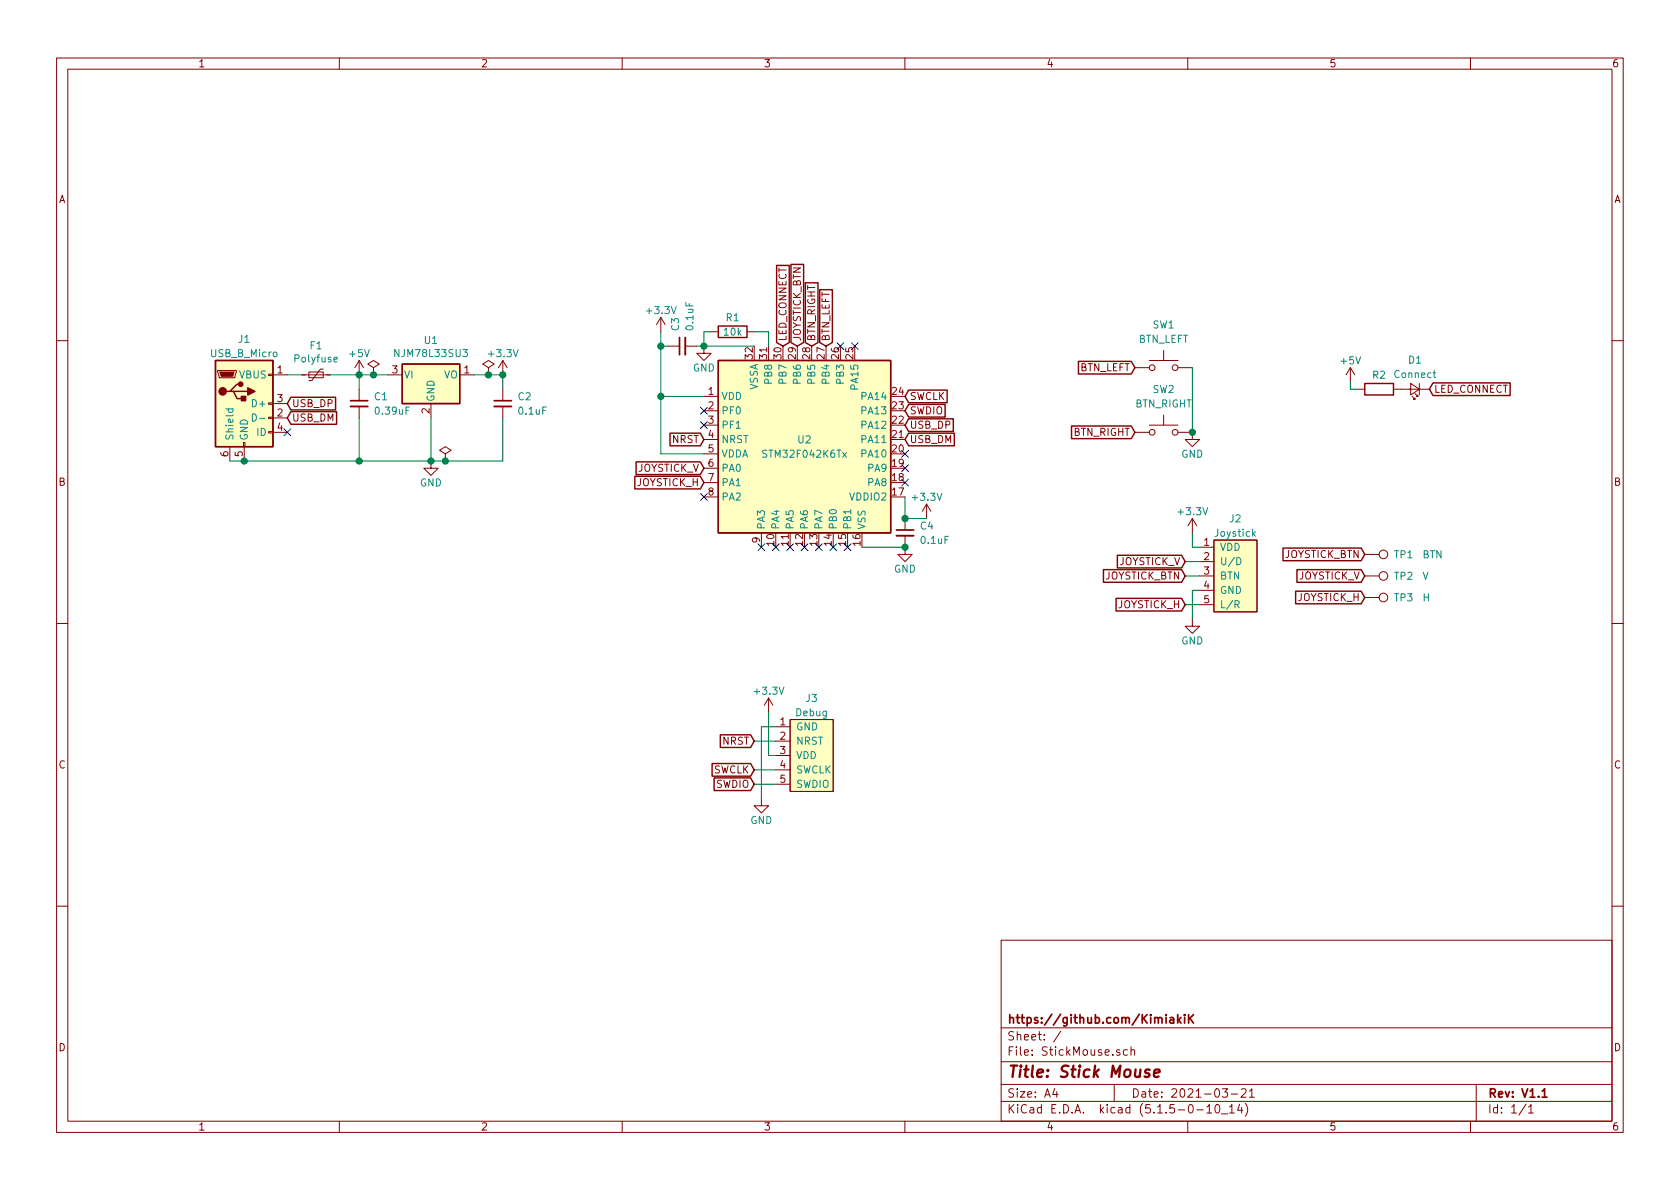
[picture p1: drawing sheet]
EESchema Schematic File Version 4
EELAYER 30 0
EELAYER END
$Descr A4 11693 8268
encoding utf-8
Sheet 1 1
Title "Stick Mouse"
Date "2021-03-21"
Rev "V1.1"
Comp "https://github.com/KimiakiK"
Comment1 ""
Comment2 ""
Comment3 ""
Comment4 ""
$EndDescr
$Comp
L StickMouse:STM32F042K6Tx U2
U 1 1
P 5600 3100
F 0 "U2" H 5600 3150 50  0000 C CNN
F 1 "STM32F042K6Tx" H 5600 3050 50  0000 C CNN
F 2 "StickMouse:LQFP-32_7x7mm_P0.8mm_FusionPCB" H 5600 2150 50  0001 C CNN
F 3 "http://www.st.com/st-web-ui/static/active/en/resource/technical/document/datasheet/DM00105814.pdf" H 5600 3100 50  0001 C CNN
	1    5600 3100
	1    0    0    -1  
$EndComp
$Comp
L StickMouse:Joystick J2
U 1 1
P 8600 4000
F 0 "J2" H 8600 4400 50  0000 C CNN
F 1 "Joystick" H 8600 4300 50  0000 C CNN
F 2 "StickMouse:JoyCon_Joystick" H 8550 3850 50  0001 C CNN
F 3 "" H 8550 3850 50  0001 C CNN
	1    8600 4000
	1    0    0    -1  
$EndComp
$Comp
L Switch:SW_Push SW1
U 1 1
P 8100 2550
F 0 "SW1" H 8100 2850 50  0000 C CNN
F 1 "BTN_LEFT" H 8100 2750 50  0000 C CNN
F 2 "StickMouse:Kailh_Mute_Switch" H 8100 2750 50  0001 C CNN
F 3 "~" H 8100 2750 50  0001 C CNN
	1    8100 2550
	1    0    0    -1  
$EndComp
$Comp
L Switch:SW_Push SW2
U 1 1
P 8100 3000
F 0 "SW2" H 8100 3300 50  0000 C CNN
F 1 "BTN_RIGHT" H 8100 3200 50  0000 C CNN
F 2 "StickMouse:Kailh_Mute_Switch" H 8100 3200 50  0001 C CNN
F 3 "~" H 8100 3200 50  0001 C CNN
	1    8100 3000
	1    0    0    -1  
$EndComp
$Comp
L Connector:USB_B_Micro J1
U 1 1
P 1700 2800
F 0 "J1" H 1700 3250 50  0000 C CNN
F 1 "USB_B_Micro" H 1700 3150 50  0000 C CNN
F 2 "StickMouse:ZX62-B-5PA" H 1850 2750 50  0001 C CNN
F 3 "~" H 1850 2750 50  0001 C CNN
	1    1700 2800
	1    0    0    -1  
$EndComp
$Comp
L MyLibrary:NJM78L33SU3 U1
U 1 1
P 3000 2600
F 0 "U1" H 3000 2842 50  0000 C CNN
F 1 "NJM78L33SU3" H 3000 2751 50  0000 C CNN
F 2 "Package_TO_SOT_SMD:SOT-89-3" H 3000 2825 50  0001 C CIN
F 3 "" H 3000 2550 50  0001 C CNN
	1    3000 2600
	1    0    0    -1  
$EndComp
$Comp
L Device:LED_Small D1
U 1 1
P 9850 2700
F 0 "D1" H 9850 2500 50  0000 C CNN
F 1 "Connect" H 9850 2600 50  0000 C CNN
F 2 "LED_SMD:LED_0603_1608Metric_Pad1.05x0.95mm_HandSolder" V 9850 2700 50  0001 C CNN
F 3 "~" V 9850 2700 50  0001 C CNN
	1    9850 2700
	-1   0    0    1   
$EndComp
$Comp
L Device:C_Small C3
U 1 1
P 4750 2400
F 0 "C3" H 4850 2450 50  0000 L CNN
F 1 "0.1uF" H 4850 2350 50  0000 L CNN
F 2 "Capacitor_SMD:C_0603_1608Metric_Pad1.05x0.95mm_HandSolder" H 4750 2400 50  0001 C CNN
F 3 "~" H 4750 2400 50  0001 C CNN
	1    4750 2400
	0    -1   -1   0   
$EndComp
$Comp
L Device:R R1
U 1 1
P 5100 2300
F 0 "R1" V 5000 2300 50  0000 C CNN
F 1 "10k" V 5100 2300 50  0000 C CNN
F 2 "Resistor_SMD:R_0603_1608Metric_Pad1.05x0.95mm_HandSolder" V 5030 2300 50  0001 C CNN
F 3 "~" H 5100 2300 50  0001 C CNN
	1    5100 2300
	0    1    1    0   
$EndComp
$Comp
L power:GND #PWR05
U 1 1
P 4900 2400
F 0 "#PWR05" H 4900 2150 50  0001 C CNN
F 1 "GND" H 4900 2250 50  0000 C CNN
F 2 "" H 4900 2400 50  0001 C CNN
F 3 "" H 4900 2400 50  0001 C CNN
	1    4900 2400
	1    0    0    -1  
$EndComp
$Comp
L power:+3.3V #PWR04
U 1 1
P 4600 2300
F 0 "#PWR04" H 4600 2150 50  0001 C CNN
F 1 "+3.3V" H 4600 2450 50  0000 C CNN
F 2 "" H 4600 2300 50  0001 C CNN
F 3 "" H 4600 2300 50  0001 C CNN
	1    4600 2300
	1    0    0    -1  
$EndComp
Wire Wire Line
	5250 2400 4900 2400
Wire Wire Line
	4900 2400 4900 2300
Wire Wire Line
	4900 2300 4950 2300
Connection ~ 4900 2400
Wire Wire Line
	5250 2300 5350 2300
Wire Wire Line
	5350 2300 5350 2400
$Comp
L power:+5V #PWR01
U 1 1
P 2500 2600
F 0 "#PWR01" H 2500 2450 50  0001 C CNN
F 1 "+5V" H 2500 2750 50  0000 C CNN
F 2 "" H 2500 2600 50  0001 C CNN
F 3 "" H 2500 2600 50  0001 C CNN
	1    2500 2600
	1    0    0    -1  
$EndComp
Wire Wire Line
	4900 2400 4850 2400
Wire Wire Line
	4650 2400 4600 2400
Wire Wire Line
	4600 2400 4600 2300
Wire Wire Line
	4900 2750 4600 2750
Wire Wire Line
	4600 2750 4600 2400
Connection ~ 4600 2400
Text GLabel 4900 3050 0    50   Input ~ 0
NRST
Wire Wire Line
	4900 3150 4600 3150
Wire Wire Line
	4600 3150 4600 2750
Connection ~ 4600 2750
$Comp
L power:+3.3V #PWR07
U 1 1
P 6450 3600
F 0 "#PWR07" H 6450 3450 50  0001 C CNN
F 1 "+3.3V" H 6450 3750 50  0000 C CNN
F 2 "" H 6450 3600 50  0001 C CNN
F 3 "" H 6450 3600 50  0001 C CNN
	1    6450 3600
	1    0    0    -1  
$EndComp
$Comp
L Device:C_Small C4
U 1 1
P 6300 3700
F 0 "C4" H 6400 3750 50  0000 L CNN
F 1 "0.1uF" H 6400 3650 50  0000 L CNN
F 2 "Capacitor_SMD:C_0603_1608Metric_Pad1.05x0.95mm_HandSolder" H 6300 3700 50  0001 C CNN
F 3 "~" H 6300 3700 50  0001 C CNN
	1    6300 3700
	1    0    0    -1  
$EndComp
Wire Wire Line
	6300 3450 6300 3600
Wire Wire Line
	6300 3600 6450 3600
Connection ~ 6300 3600
Wire Wire Line
	6300 3800 6000 3800
$Comp
L power:GND #PWR06
U 1 1
P 6300 3800
F 0 "#PWR06" H 6300 3550 50  0001 C CNN
F 1 "GND" H 6300 3650 50  0000 C CNN
F 2 "" H 6300 3800 50  0001 C CNN
F 3 "" H 6300 3800 50  0001 C CNN
	1    6300 3800
	1    0    0    -1  
$EndComp
Connection ~ 6300 3800
NoConn ~ 2000 3000
Text GLabel 6300 2950 2    50   Input ~ 0
USB_DP
Text GLabel 6300 3050 2    50   Input ~ 0
USB_DM
Text GLabel 2000 2900 2    50   Input ~ 0
USB_DM
Text GLabel 2000 2800 2    50   Input ~ 0
USB_DP
Wire Wire Line
	1600 3200 1700 3200
$Comp
L Device:Polyfuse_Small F1
U 1 1
P 2200 2600
F 0 "F1" V 1995 2600 50  0000 C CNN
F 1 "Polyfuse" V 2086 2600 50  0000 C CNN
F 2 "Fuse:Fuse_1206_3216Metric_Pad1.42x1.75mm_HandSolder" H 2250 2400 50  0001 L CNN
F 3 "~" H 2200 2600 50  0001 C CNN
	1    2200 2600
	0    1    1    0   
$EndComp
$Comp
L power:+3.3V #PWR03
U 1 1
P 3500 2600
F 0 "#PWR03" H 3500 2450 50  0001 C CNN
F 1 "+3.3V" H 3500 2750 50  0000 C CNN
F 2 "" H 3500 2600 50  0001 C CNN
F 3 "" H 3500 2600 50  0001 C CNN
	1    3500 2600
	1    0    0    -1  
$EndComp
Wire Wire Line
	1700 3200 2500 3200
Wire Wire Line
	3000 3200 3000 2900
Connection ~ 1700 3200
Connection ~ 2500 2600
Wire Wire Line
	2500 2600 2300 2600
Wire Wire Line
	2500 2600 2600 2600
Wire Wire Line
	2100 2600 2000 2600
Wire Wire Line
	3300 2600 3400 2600
$Comp
L Device:C_Small C2
U 1 1
P 3500 2800
F 0 "C2" H 3600 2850 50  0000 L CNN
F 1 "0.1uF" H 3600 2750 50  0000 L CNN
F 2 "Capacitor_SMD:C_0603_1608Metric_Pad1.05x0.95mm_HandSolder" H 3500 2800 50  0001 C CNN
F 3 "~" H 3500 2800 50  0001 C CNN
	1    3500 2800
	1    0    0    -1  
$EndComp
$Comp
L Device:C_Small C1
U 1 1
P 2500 2800
F 0 "C1" H 2600 2850 50  0000 L CNN
F 1 "0.39uF" H 2600 2750 50  0000 L CNN
F 2 "Capacitor_SMD:C_0603_1608Metric_Pad1.05x0.95mm_HandSolder" H 2500 2800 50  0001 C CNN
F 3 "~" H 2500 2800 50  0001 C CNN
	1    2500 2800
	1    0    0    -1  
$EndComp
Wire Wire Line
	2500 2600 2500 2700
Wire Wire Line
	3500 2600 3500 2700
Connection ~ 3500 2600
Wire Wire Line
	2500 2900 2500 3200
Connection ~ 2500 3200
Wire Wire Line
	2500 3200 3000 3200
Wire Wire Line
	3500 2900 3500 3200
Wire Wire Line
	3500 3200 3100 3200
Connection ~ 3000 3200
$Comp
L power:GND #PWR02
U 1 1
P 3000 3200
F 0 "#PWR02" H 3000 2950 50  0001 C CNN
F 1 "GND" H 3000 3050 50  0000 C CNN
F 2 "" H 3000 3200 50  0001 C CNN
F 3 "" H 3000 3200 50  0001 C CNN
	1    3000 3200
	1    0    0    -1  
$EndComp
$Comp
L power:PWR_FLAG #FLG01
U 1 1
P 2600 2600
F 0 "#FLG01" H 2600 2675 50  0001 C CNN
F 1 "PWR_FLAG" H 2600 2773 50  0001 C CNN
F 2 "" H 2600 2600 50  0001 C CNN
F 3 "~" H 2600 2600 50  0001 C CNN
	1    2600 2600
	1    0    0    -1  
$EndComp
Connection ~ 2600 2600
Wire Wire Line
	2600 2600 2700 2600
$Comp
L power:PWR_FLAG #FLG03
U 1 1
P 3400 2600
F 0 "#FLG03" H 3400 2675 50  0001 C CNN
F 1 "PWR_FLAG" H 3400 2773 50  0001 C CNN
F 2 "" H 3400 2600 50  0001 C CNN
F 3 "~" H 3400 2600 50  0001 C CNN
	1    3400 2600
	1    0    0    -1  
$EndComp
Connection ~ 3400 2600
Wire Wire Line
	3400 2600 3500 2600
$Comp
L power:PWR_FLAG #FLG02
U 1 1
P 3100 3200
F 0 "#FLG02" H 3100 3275 50  0001 C CNN
F 1 "PWR_FLAG" H 3100 3373 50  0001 C CNN
F 2 "" H 3100 3200 50  0001 C CNN
F 3 "~" H 3100 3200 50  0001 C CNN
	1    3100 3200
	1    0    0    -1  
$EndComp
Connection ~ 3100 3200
Wire Wire Line
	3100 3200 3000 3200
Text GLabel 6300 2750 2    50   Input ~ 0
SWCLK
Text GLabel 6300 2850 2    50   Input ~ 0
SWDIO
Text GLabel 8250 3900 0    50   Input ~ 0
JOYSTICK_V
Text GLabel 8250 4000 0    50   Input ~ 0
JOYSTICK_BTN
Text GLabel 8250 4200 0    50   Input ~ 0
JOYSTICK_H
$Comp
L power:GND #PWR012
U 1 1
P 8300 4300
F 0 "#PWR012" H 8300 4050 50  0001 C CNN
F 1 "GND" H 8300 4150 50  0000 C CNN
F 2 "" H 8300 4300 50  0001 C CNN
F 3 "" H 8300 4300 50  0001 C CNN
	1    8300 4300
	1    0    0    -1  
$EndComp
$Comp
L power:+3.3V #PWR011
U 1 1
P 8300 3700
F 0 "#PWR011" H 8300 3550 50  0001 C CNN
F 1 "+3.3V" H 8300 3850 50  0000 C CNN
F 2 "" H 8300 3700 50  0001 C CNN
F 3 "" H 8300 3700 50  0001 C CNN
	1    8300 3700
	1    0    0    -1  
$EndComp
Wire Wire Line
	8350 3800 8300 3800
Wire Wire Line
	8300 3800 8300 3700
Wire Wire Line
	8350 4100 8300 4100
Wire Wire Line
	8300 4100 8300 4300
Wire Wire Line
	8350 4200 8250 4200
Wire Wire Line
	8350 4000 8250 4000
Wire Wire Line
	8350 3900 8250 3900
Text GLabel 4900 3250 0    50   Input ~ 0
JOYSTICK_V
Text GLabel 4900 3350 0    50   Input ~ 0
JOYSTICK_H
$Comp
L power:GND #PWR09
U 1 1
P 8300 3000
F 0 "#PWR09" H 8300 2750 50  0001 C CNN
F 1 "GND" H 8300 2850 50  0000 C CNN
F 2 "" H 8300 3000 50  0001 C CNN
F 3 "" H 8300 3000 50  0001 C CNN
	1    8300 3000
	1    0    0    -1  
$EndComp
Text GLabel 7900 2550 0    50   Input ~ 0
BTN_LEFT
Text GLabel 7900 3000 0    50   Input ~ 0
BTN_RIGHT
Wire Wire Line
	8300 2550 8300 3000
Connection ~ 8300 3000
$Comp
L Device:R R2
U 1 1
P 9600 2700
F 0 "R2" V 9500 2700 50  0000 C CNN
F 1 "R" V 9600 2700 50  0001 C CNN
F 2 "Resistor_SMD:R_0603_1608Metric_Pad1.05x0.95mm_HandSolder" V 9530 2700 50  0001 C CNN
F 3 "~" H 9600 2700 50  0001 C CNN
	1    9600 2700
	0    1    1    0   
$EndComp
Text GLabel 5450 2400 1    50   Input ~ 0
LED_CONNECT
Text GLabel 5550 2400 1    50   Input ~ 0
JOYSTICK_BTN
Text GLabel 5650 2400 1    50   Input ~ 0
BTN_RIGHT
Text GLabel 5750 2400 1    50   Input ~ 0
BTN_LEFT
Text GLabel 9950 2700 2    50   Input ~ 0
LED_CONNECT
$Comp
L power:+5V #PWR08
U 1 1
P 9400 2650
F 0 "#PWR08" H 9400 2500 50  0001 C CNN
F 1 "+5V" H 9400 2800 50  0000 C CNN
F 2 "" H 9400 2650 50  0001 C CNN
F 3 "" H 9400 2650 50  0001 C CNN
	1    9400 2650
	1    0    0    -1  
$EndComp
Wire Wire Line
	9400 2650 9400 2700
Wire Wire Line
	9400 2700 9450 2700
$Comp
L StickMouse:STM32_Debug_5pin J3
U 1 1
P 5650 5250
F 0 "J3" H 5650 5650 50  0000 C CNN
F 1 "Debug" H 5650 5550 50  0000 C CNN
F 2 "StickMouse:STM32_Debug_5pin" H 5650 5900 50  0001 C CNN
F 3 "" H 5600 5750 50  0001 C CNN
	1    5650 5250
	1    0    0    -1  
$EndComp
$Comp
L power:+3.3V #PWR013
U 1 1
P 5350 4950
F 0 "#PWR013" H 5350 4800 50  0001 C CNN
F 1 "+3.3V" H 5350 5100 50  0000 C CNN
F 2 "" H 5350 4950 50  0001 C CNN
F 3 "" H 5350 4950 50  0001 C CNN
	1    5350 4950
	1    0    0    -1  
$EndComp
$Comp
L power:GND #PWR010
U 1 1
P 5300 5550
F 0 "#PWR010" H 5300 5300 50  0001 C CNN
F 1 "GND" H 5300 5400 50  0000 C CNN
F 2 "" H 5300 5550 50  0001 C CNN
F 3 "" H 5300 5550 50  0001 C CNN
	1    5300 5550
	1    0    0    -1  
$EndComp
Wire Wire Line
	5400 5250 5350 5250
Wire Wire Line
	5350 5250 5350 4950
Wire Wire Line
	5400 5050 5300 5050
Wire Wire Line
	5300 5050 5300 5550
Text GLabel 5250 5150 0    50   Input ~ 0
NRST
Text GLabel 5250 5350 0    50   Input ~ 0
SWCLK
Text GLabel 5250 5450 0    50   Input ~ 0
SWDIO
Wire Wire Line
	5400 5150 5250 5150
Wire Wire Line
	5250 5350 5400 5350
Wire Wire Line
	5400 5450 5250 5450
NoConn ~ 4900 2850
NoConn ~ 4900 2950
NoConn ~ 4900 3450
NoConn ~ 5300 3800
NoConn ~ 5400 3800
NoConn ~ 5500 3800
NoConn ~ 5600 3800
NoConn ~ 5700 3800
NoConn ~ 5800 3800
NoConn ~ 5900 3800
NoConn ~ 6300 3350
NoConn ~ 6300 3250
NoConn ~ 6300 3150
NoConn ~ 5950 2400
NoConn ~ 5850 2400
$Comp
L Connector:TestPoint TP1
U 1 1
P 9500 3850
F 0 "TP1" V 9500 4050 50  0000 L CNN
F 1 "BTN" V 9500 4250 50  0000 L CNN
F 2 "TestPoint:TestPoint_Pad_1.0x1.0mm" H 9700 3850 50  0001 C CNN
F 3 "~" H 9700 3850 50  0001 C CNN
	1    9500 3850
	0    1    1    0   
$EndComp
Text GLabel 9500 3850 0    50   Input ~ 0
JOYSTICK_BTN
Text GLabel 9500 4000 0    50   Input ~ 0
JOYSTICK_V
Text GLabel 9500 4150 0    50   Input ~ 0
JOYSTICK_H
$Comp
L Connector:TestPoint TP2
U 1 1
P 9500 4000
F 0 "TP2" V 9500 4200 50  0000 L CNN
F 1 "V" V 9500 4400 50  0000 L CNN
F 2 "TestPoint:TestPoint_Pad_1.0x1.0mm" H 9700 4000 50  0001 C CNN
F 3 "~" H 9700 4000 50  0001 C CNN
	1    9500 4000
	0    1    1    0   
$EndComp
$Comp
L Connector:TestPoint TP3
U 1 1
P 9500 4150
F 0 "TP3" V 9500 4350 50  0000 L CNN
F 1 "H" V 9500 4550 50  0000 L CNN
F 2 "TestPoint:TestPoint_Pad_1.0x1.0mm" H 9700 4150 50  0001 C CNN
F 3 "~" H 9700 4150 50  0001 C CNN
	1    9500 4150
	0    1    1    0   
$EndComp
$EndSCHEMATC
